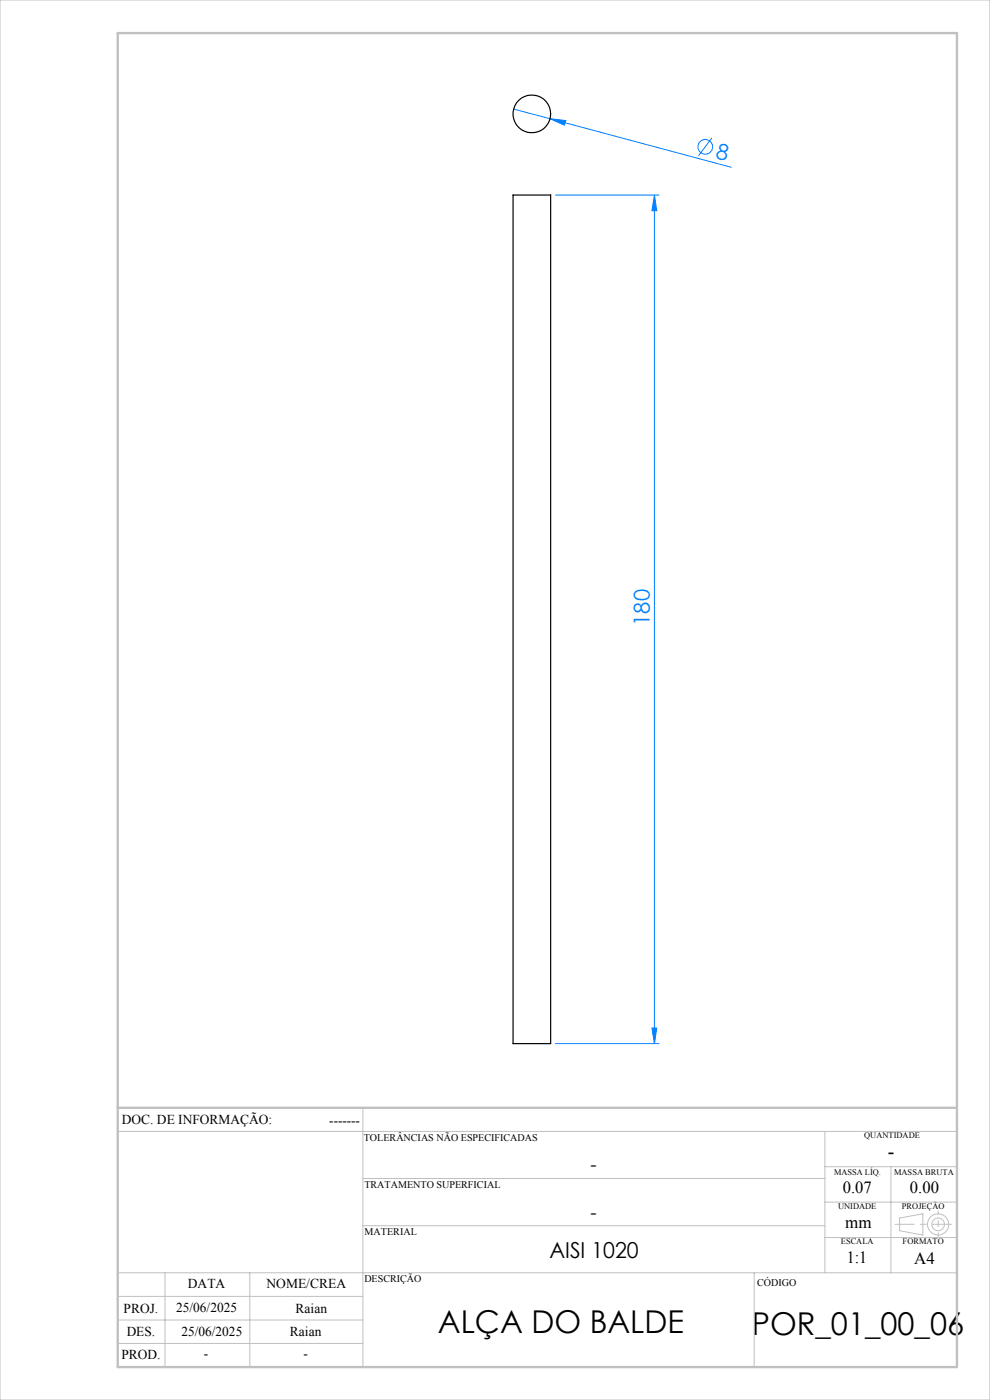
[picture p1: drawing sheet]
<svg xmlns="http://www.w3.org/2000/svg" width="210mm" height="297mm" viewBox="0 0 210 297" stroke-linecap="round" stroke-linejoin="round" font-family="sans-serif">
<g fill="none" stroke="#0080ff" stroke-width=".21">
<path d="M108.9 23.1l7.8 2.1M116.7 25.2l3.3 .4-.3 1zM116.7 25.2l38.4 10.3M151 29.2l-2.8 3.9M117.8 41.4h22M138.8 41.4l.5 3.3h-1zM138.8 41.4v180M138.3 218.1h1l-.5 3.3zM117.8 221.4h22"/>
<circle cx="149.6" cy="31.2" r="1.56"/>
</g>
<g fill="none" stroke="#c0c0c0" stroke-width=".21">
<path d="M0 0h210v297h-210zM77 235v55M25 240h178M77 250h98M175 240v30M175 255h28M175 247.5h28M189 247.5v22.5M190.8 258.4l5-.9v4.5l-5-.9zM25 275h52M25 270h178M35 270v20"/>
<path d="M53 270v20M77 260h98M160 270v20M175 262.5h28M25 285h52M25 280h52"/>
<circle cx="199" cy="259.7" r="1.34"/>
<circle cx="199" cy="259.7" r="2.25"/>
</g>
<path d="M201.8 259.7h-11.9" fill="none" stroke="#c0c0c0" stroke-width=".21" stroke-dasharray="15.2 1.3 1.3 1.3" stroke-dashoffset="11.2"/>
<path d="M199 256.9v5.4" fill="none" stroke="#c0c0c0" stroke-width=".21" stroke-dasharray="15.2 1.3 1.3 1.3" stroke-dashoffset="14.4"/>
<path d="M25 7h178v283h-178zM25 235h178" fill="none" stroke="#c0c0c0" stroke-width=".5"/>
<g fill="#0080ff">
<path d="M116.7 25.2l3.3 .4-.3 1z"/>
<path d="M138.8 41.4l.5 3.3h-1zM138.3 218.1h1l-.5 3.3z"/>
</g>
<g fill="none" stroke="#000" stroke-width=".25">
<path d="M108.8 41.4h8v180h-8z"/>
<circle cx="112.8" cy="24.2" r="4"/>
</g>
<g font-size="6.7">
<text x="92.9" y="282.7">ALÇA DO BALDE</text>
<text x="159.5" y="283.1">POR_01_00_06</text>
</g>
<g font-size="4.7" fill="#0080ff">
<text x="151.7" y="33.5" transform="rotate(15 151.7 33.5)">8</text>
<text x="137.8" y="132.8" transform="rotate(-90 137.8 132.8)">180</text>
</g>
<text font-size="4.7" x="116.5" y="266.8">AISI 1020</text>
<text font-size="4.3" x="188.3" y="245.8">-</text>
<g font-size="4">
<text x="125.2" y="248.4">-</text>
<text x="125.2" y="258.6">-</text>
</g>
<g font-size="3.6">
<text x="178.8" y="253.1">0.07</text>
<text x="193" y="253.1">0.00</text>
<text x="179.3" y="260.6">mm</text>
<text x="179.6" y="267.9">1:1</text>
<text x="193.9" y="268.1">A4</text>
</g>
<g font-size="2.9">
<text x="25.9" y="238.4">DOC. DE INFORMAÇÃO:</text>
<text x="69.8" y="238.6">-------</text>
<text x="39.9" y="273.2">DATA</text>
<text x="56.5" y="273.2">NOME/CREA</text>
<text x="26.2" y="278.6">PROJ.</text>
<text x="37.4" y="278.2">25/06/2025</text>
<text x="62.7" y="278.6">Raian</text>
<text x="26.9" y="283.4">DES.</text>
<text x="38.5" y="283.4">25/06/2025</text>
<text x="61.5" y="283.4">Raian</text>
<text x="25.7" y="288.3">PROD.</text>
<text x="43.3" y="288">-</text>
<text x="64.4" y="288">-</text>
</g>
<g font-size="2.2">
<text x="77.2" y="242.1">TOLERÂNCIAS NÃO ESPECIFICADAS</text>
<text x="77.3" y="251.9">TRATAMENTO SUPERFICIAL</text>
<text x="77.3" y="261.9">MATERIAL</text>
<text x="77.3" y="272.1">DESCRIÇÃO</text>
<text x="160.6" y="272.8">CÓDIGO</text>
</g>
<g font-size="1.8">
<text x="183.3" y="241.4">QUANTIDADE</text>
<text x="176.9" y="249.2">MASSA LÍQ.</text>
<text x="189.7" y="249.2">MASSA BRUTA</text>
<text x="177.8" y="256.5">UNIDADE</text>
<text x="191.3" y="256.5">PROJEÇÃO</text>
<text x="178.4" y="264">ESCALA</text>
<text x="191.5" y="264">FORMATO</text>
</g>
</svg>
